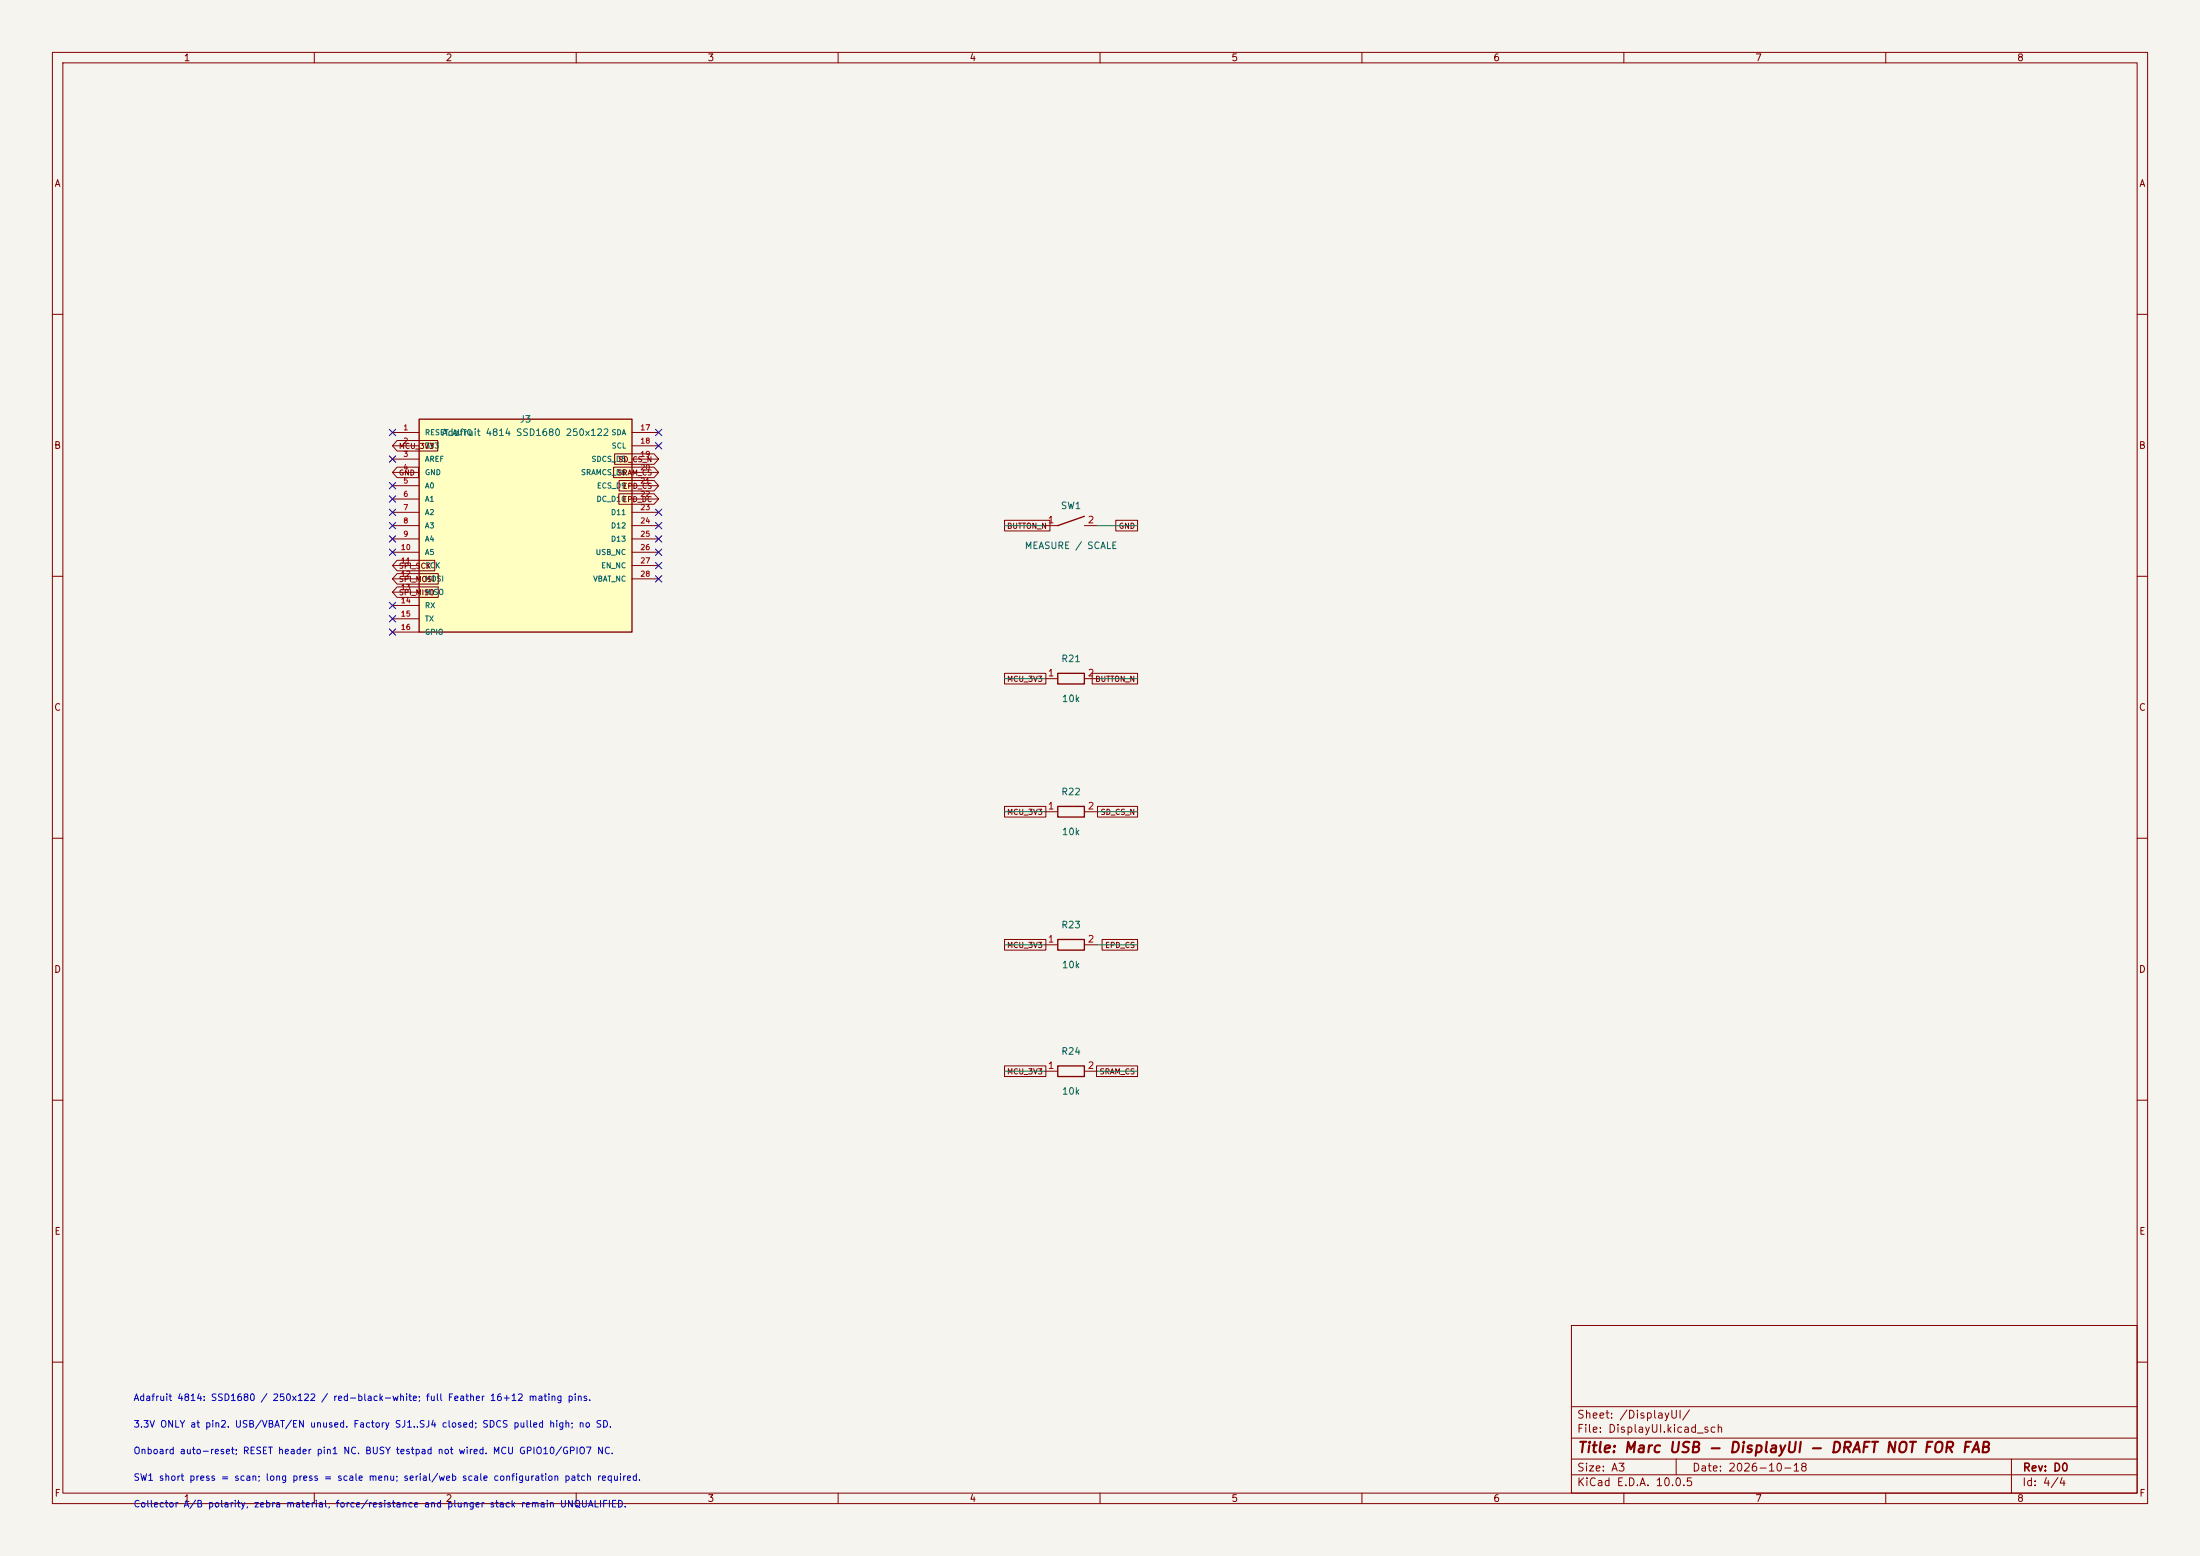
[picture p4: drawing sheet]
(kicad_sch
 (version 20260306)
 (generator "eeschema")
 (generator_version "10.0")
 (paper "A3")
 (title_block
  (title "Marc USB - DisplayUI - DRAFT NOT FOR FAB")
  (date "2026-10-18")
  (rev "D0"))
 (lib_symbols (symbol "Marc:MeasureSwitch" (pin_names (offset 0)) (exclude_from_sim no) (in_bom yes) (on_board yes) (in_pos_files yes) (duplicate_pin_numbers_are_jumpers no) (property "Reference" "SW" (at 0 3.81 0) (show_name no) (do_not_autoplace no) (effects (font (size 1.27 1.27)))) (property "Value" "MeasureSwitch" (at 0 -3.81 0) (show_name no) (do_not_autoplace no) (effects (font (size 1.27 1.27)))) (property "Footprint" "" (at 0 0 0) (show_name no) (do_not_autoplace no) (hide yes) (effects (font (size 1.27 1.27)))) (property "Datasheet" "" (at 0 0 0) (show_name no) (do_not_autoplace no) (hide yes) (effects (font (size 1.27 1.27)))) (property "Description" "" (at 0 0 0) (show_name no) (do_not_autoplace no) (hide yes) (effects (font (size 1.27 1.27)))) (symbol "MeasureSwitch_0_1" (polyline (pts (xy -2.54 0) (xy 2.54 1.778)) (stroke (width 0.254) (type default)) (fill (type none)))) (symbol "MeasureSwitch_1_1" (pin passive line (at -5.08 0 0) (length 2.54) (name "" (effects (font (size 1.27 1.27)))) (number "1" (effects (font (size 1.27 1.27))))) (pin passive line (at 5.08 0 180) (length 2.54) (name "" (effects (font (size 1.27 1.27)))) (number "2" (effects (font (size 1.27 1.27)))))) (embedded_fonts no)) (symbol "Marc:Resistor" (pin_names (offset 0)) (exclude_from_sim no) (in_bom yes) (on_board yes) (in_pos_files yes) (duplicate_pin_numbers_are_jumpers no) (property "Reference" "R" (at 0 3.81 0) (show_name no) (do_not_autoplace no) (effects (font (size 1.27 1.27)))) (property "Value" "Resistor" (at 0 -3.81 0) (show_name no) (do_not_autoplace no) (effects (font (size 1.27 1.27)))) (property "Footprint" "" (at 0 0 0) (show_name no) (do_not_autoplace no) (hide yes) (effects (font (size 1.27 1.27)))) (property "Datasheet" "" (at 0 0 0) (show_name no) (do_not_autoplace no) (hide yes) (effects (font (size 1.27 1.27)))) (property "Description" "" (at 0 0 0) (show_name no) (do_not_autoplace no) (hide yes) (effects (font (size 1.27 1.27)))) (symbol "Resistor_0_1" (rectangle (start -2.54 1.016) (end 2.54 -1.016) (stroke (width 0.254) (type default)) (fill (type none)))) (symbol "Resistor_1_1" (pin passive line (at -5.08 0 0) (length 2.54) (name "" (effects (font (size 1.27 1.27)))) (number "1" (effects (font (size 1.27 1.27))))) (pin passive line (at 5.08 0 180) (length 2.54) (name "" (effects (font (size 1.27 1.27)))) (number "2" (effects (font (size 1.27 1.27)))))) (embedded_fonts no)) (symbol "Marc:Adafruit_4814_FeatherWing" (pin_names (offset 1.016)) (in_bom yes) (on_board yes) (property "Reference" "J" (at 0 25.4 0) (effects (font (size 1 1)))) (property "Value" "Adafruit_4814_FeatherWing" (at 0 22.86 0) (effects (font (size 1 1)))) (property "Footprint" "Marc:Adafruit_4814_FeatherWing_Mating" (at 0 0 0) (effects (font (size 1 1)) (hide yes))) (property "Datasheet" "https://www.adafruit.com/product/4814" (at 0 0 0) (effects (font (size 1 1)) (hide yes))) (symbol "Adafruit_4814_FeatherWing_0_1" (rectangle (start -20.32 20.32) (end 20.32 -20.32) (stroke (width 0.254) (type default)) (fill (type background)))) (symbol "Adafruit_4814_FeatherWing_1_1" (pin passive line (at -25.4000 17.7800 0) (length 5.08) (name "RESET_AUTO" (effects (font (size 1 1)))) (number "1" (effects (font (size 1 1))))) (pin power_in line (at -25.4000 15.2400 0) (length 5.08) (name "3V3" (effects (font (size 1 1)))) (number "2" (effects (font (size 1 1))))) (pin passive line (at -25.4000 12.7000 0) (length 5.08) (name "AREF" (effects (font (size 1 1)))) (number "3" (effects (font (size 1 1))))) (pin power_in line (at -25.4000 10.1600 0) (length 5.08) (name "GND" (effects (font (size 1 1)))) (number "4" (effects (font (size 1 1))))) (pin passive line (at -25.4000 7.6200 0) (length 5.08) (name "A0" (effects (font (size 1 1)))) (number "5" (effects (font (size 1 1))))) (pin passive line (at -25.4000 5.0800 0) (length 5.08) (name "A1" (effects (font (size 1 1)))) (number "6" (effects (font (size 1 1))))) (pin passive line (at -25.4000 2.5400 0) (length 5.08) (name "A2" (effects (font (size 1 1)))) (number "7" (effects (font (size 1 1))))) (pin passive line (at -25.4000 0.0000 0) (length 5.08) (name "A3" (effects (font (size 1 1)))) (number "8" (effects (font (size 1 1))))) (pin passive line (at -25.4000 -2.5400 0) (length 5.08) (name "A4" (effects (font (size 1 1)))) (number "9" (effects (font (size 1 1))))) (pin passive line (at -25.4000 -5.0800 0) (length 5.08) (name "A5" (effects (font (size 1 1)))) (number "10" (effects (font (size 1 1))))) (pin input line (at -25.4000 -7.6200 0) (length 5.08) (name "SCK" (effects (font (size 1 1)))) (number "11" (effects (font (size 1 1))))) (pin input line (at -25.4000 -10.1600 0) (length 5.08) (name "MOSI" (effects (font (size 1 1)))) (number "12" (effects (font (size 1 1))))) (pin output line (at -25.4000 -12.7000 0) (length 5.08) (name "MISO" (effects (font (size 1 1)))) (number "13" (effects (font (size 1 1))))) (pin passive line (at -25.4000 -15.2400 0) (length 5.08) (name "RX" (effects (font (size 1 1)))) (number "14" (effects (font (size 1 1))))) (pin passive line (at -25.4000 -17.7800 0) (length 5.08) (name "TX" (effects (font (size 1 1)))) (number "15" (effects (font (size 1 1))))) (pin passive line (at -25.4000 -20.3200 0) (length 5.08) (name "GPIO" (effects (font (size 1 1)))) (number "16" (effects (font (size 1 1))))) (pin passive line (at 25.4000 17.7800 180) (length 5.08) (name "SDA" (effects (font (size 1 1)))) (number "17" (effects (font (size 1 1))))) (pin passive line (at 25.4000 15.2400 180) (length 5.08) (name "SCL" (effects (font (size 1 1)))) (number "18" (effects (font (size 1 1))))) (pin input line (at 25.4000 12.7000 180) (length 5.08) (name "SDCS_D5" (effects (font (size 1 1)))) (number "19" (effects (font (size 1 1))))) (pin input line (at 25.4000 10.1600 180) (length 5.08) (name "SRAMCS_D6" (effects (font (size 1 1)))) (number "20" (effects (font (size 1 1))))) (pin input line (at 25.4000 7.6200 180) (length 5.08) (name "ECS_D9" (effects (font (size 1 1)))) (number "21" (effects (font (size 1 1))))) (pin input line (at 25.4000 5.0800 180) (length 5.08) (name "DC_D10" (effects (font (size 1 1)))) (number "22" (effects (font (size 1 1))))) (pin passive line (at 25.4000 2.5400 180) (length 5.08) (name "D11" (effects (font (size 1 1)))) (number "23" (effects (font (size 1 1))))) (pin passive line (at 25.4000 0.0000 180) (length 5.08) (name "D12" (effects (font (size 1 1)))) (number "24" (effects (font (size 1 1))))) (pin passive line (at 25.4000 -2.5400 180) (length 5.08) (name "D13" (effects (font (size 1 1)))) (number "25" (effects (font (size 1 1))))) (pin passive line (at 25.4000 -5.0800 180) (length 5.08) (name "USB_NC" (effects (font (size 1 1)))) (number "26" (effects (font (size 1 1))))) (pin passive line (at 25.4000 -7.6200 180) (length 5.08) (name "EN_NC" (effects (font (size 1 1)))) (number "27" (effects (font (size 1 1))))) (pin passive line (at 25.4000 -10.1600 180) (length 5.08) (name "VBAT_NC" (effects (font (size 1 1)))) (number "28" (effects (font (size 1 1))))))))
 (text "Adafruit 4814: SSD1680 / 250x122 / red-black-white; full Feather 16+12 mating pins." (exclude_from_sim no) (at 25.4 267 0) (effects (font (size 1.27 1.27)) (justify left)))
 (text "3.3V ONLY at pin2. USB/VBAT/EN unused. Factory SJ1..SJ4 closed; SDCS pulled high; no SD." (exclude_from_sim no) (at 25.4 272.08 0) (effects (font (size 1.27 1.27)) (justify left)))
 (text "Collector A/B polarity, zebra material, force/resistance and plunger stack remain UNQUALIFIED."
  (exclude_from_sim no)
  (at 25.4 287.32 0)
  (effects (font (size 1.27 1.27)) (justify left)))
 (text "Onboard auto-reset; RESET header pin1 NC. BUSY testpad not wired. MCU GPIO10/GPIO7 NC." (exclude_from_sim no) (at 25.4 277.16 0) (effects (font (size 1.27 1.27)) (justify left)))
 (text "SW1 short press = scan; long press = scale menu; serial/web scale configuration patch required."
  (exclude_from_sim no)
  (at 25.4 282.24 0)
  (effects (font (size 1.27 1.27)) (justify left)))
 
 
 (wire
  (pts (xy 209.55 180.34) (xy 217.17 180.34))
  (stroke (width 0) (type default)))
 
 
 (wire
  (pts (xy 209.55 100.33) (xy 217.17 100.33))
  (stroke (width 0) (type default)))
 (wire
  (pts (xy 199.39 154.94) (xy 191.77 154.94))
  (stroke (width 0) (type default)))
 (wire
  (pts (xy 199.39 129.54) (xy 191.77 129.54))
  (stroke (width 0) (type default)))
 
 (wire
  (pts (xy 199.39 204.47) (xy 191.77 204.47))
  (stroke (width 0) (type default)))
 (wire
  (pts (xy 199.39 180.34) (xy 191.77 180.34))
  (stroke (width 0) (type default)))
 
 
 
 (wire
  (pts (xy 209.55 129.54) (xy 217.17 129.54))
  (stroke (width 0) (type default)))
 
 
 
 
 (wire
  (pts (xy 199.39 100.33) (xy 191.77 100.33))
  (stroke (width 0) (type default)))
 
 (wire
  (pts (xy 209.55 154.94) (xy 217.17 154.94))
  (stroke (width 0) (type default)))
 (wire
  (pts (xy 209.55 204.47) (xy 217.17 204.47))
  (stroke (width 0) (type default)))
 (global_label "MCU_3V3"
  (shape passive)
  (at 191.77 129.54 0)
  (effects (font (size 1.016 1.016)) (justify left))
  (property "Intersheetrefs" "${INTERSHEET_REFS}" (at 191.77 129.54 0) (hide yes) (show_name no) (do_not_autoplace no) (effects (font (size 1.016 1.016)))))
 (global_label "SD_CS_N"
  (shape passive)
  (at 217.17 154.94 180)
  (effects (font (size 1.016 1.016)) (justify right))
  (property "Intersheetrefs" "${INTERSHEET_REFS}" (at 217.17 154.94 180) (hide yes) (show_name no) (do_not_autoplace no) (effects (font (size 1.016 1.016)))))
 
 
 (global_label "EPD_CS"
  (shape passive)
  (at 217.17 180.34 180)
  (effects (font (size 1.016 1.016)) (justify right))
  (property "Intersheetrefs" "${INTERSHEET_REFS}" (at 217.17 180.34 180) (hide yes) (show_name no) (do_not_autoplace no) (effects (font (size 1.016 1.016)))))
 
 
 (global_label "MCU_3V3"
  (shape passive)
  (at 191.77 204.47 0)
  (effects (font (size 1.016 1.016)) (justify left))
  (property "Intersheetrefs" "${INTERSHEET_REFS}" (at 191.77 204.47 0) (hide yes) (show_name no) (do_not_autoplace no) (effects (font (size 1.016 1.016)))))
 (global_label "BUTTON_N"
  (shape passive)
  (at 217.17 129.54 180)
  (effects (font (size 1.016 1.016)) (justify right))
  (property "Intersheetrefs" "${INTERSHEET_REFS}" (at 217.17 129.54 180) (hide yes) (show_name no) (do_not_autoplace no) (effects (font (size 1.016 1.016)))))
 
 
 (global_label "BUTTON_N"
  (shape passive)
  (at 191.77 100.33 0)
  (effects (font (size 1.016 1.016)) (justify left))
  (property "Intersheetrefs" "${INTERSHEET_REFS}" (at 191.77 100.33 0) (hide yes) (show_name no) (do_not_autoplace no) (effects (font (size 1.016 1.016)))))
 (global_label "MCU_3V3"
  (shape passive)
  (at 191.77 154.94 0)
  (effects (font (size 1.016 1.016)) (justify left))
  (property "Intersheetrefs" "${INTERSHEET_REFS}" (at 191.77 154.94 0) (hide yes) (show_name no) (do_not_autoplace no) (effects (font (size 1.016 1.016)))))
 
 
 
 
 
 (global_label "SRAM_CS"
  (shape passive)
  (at 217.17 204.47 180)
  (effects (font (size 1.016 1.016)) (justify right))
  (property "Intersheetrefs" "${INTERSHEET_REFS}" (at 217.17 204.47 180) (hide yes) (show_name no) (do_not_autoplace no) (effects (font (size 1.016 1.016)))))
 (global_label "GND"
  (shape passive)
  (at 217.17 100.33 180)
  (effects (font (size 1.016 1.016)) (justify right))
  (property "Intersheetrefs" "${INTERSHEET_REFS}" (at 217.17 100.33 180) (hide yes) (show_name no) (do_not_autoplace no) (effects (font (size 1.016 1.016)))))
 (global_label "MCU_3V3"
  (shape passive)
  (at 191.77 180.34 0)
  (effects (font (size 1.016 1.016)) (justify left))
  (property "Intersheetrefs" "${INTERSHEET_REFS}" (at 191.77 180.34 0) (hide yes) (show_name no) (do_not_autoplace no) (effects (font (size 1.016 1.016)))))
 (symbol
  (lib_id "Marc:Resistor")
  (at 204.47 180.34 0)
  (unit 1)
  (body_style 1)
  (exclude_from_sim no)
  (in_bom yes)
  (on_board yes)
  (in_pos_files yes)
  (dnp no)
  (property "Reference" "R23" (at 204.47 176.53 0) (show_name no) (do_not_autoplace no) (effects (font (size 1.27 1.27))))
  (property "Value" "10k" (at 204.47 184.15 0) (show_name no) (do_not_autoplace no) (effects (font (size 1.27 1.27))))
  (property "Footprint" "Resistor_SMD:R_0603_1608Metric" (at 204.47 180.34 0) (hide yes) (show_name no) (do_not_autoplace no) (effects (font (size 1.27 1.27))))
  (property "Datasheet" "" (at 204.47 180.34 0) (hide yes) (show_name no) (do_not_autoplace no) (effects (font (size 1.27 1.27))))
  (property "Description" "" (at 204.47 180.34 0) (show_name no) (do_not_autoplace no) (effects (font (size 1.27 1.27))))
  (property "MPN" "" (at 204.47 180.34 0) (hide yes) (show_name no) (do_not_autoplace no) (effects (font (size 1.27 1.27))))
  (property "Assembly" "JLC候選／未核庫存" (at 204.47 180.34 0) (hide yes) (show_name no) (do_not_autoplace no) (effects (font (size 1.27 1.27))))
  (property "Qualification" "未核定，不可下單" (at 204.47 180.34 0) (hide yes) (show_name no) (do_not_autoplace no) (effects (font (size 1.27 1.27))))
  (pin "1")
  (pin "2"))
 (symbol
  (lib_id "Marc:Resistor")
  (at 204.47 154.94 0)
  (unit 1)
  (body_style 1)
  (exclude_from_sim no)
  (in_bom yes)
  (on_board yes)
  (in_pos_files yes)
  (dnp no)
  (property "Reference" "R22" (at 204.47 151.13 0) (show_name no) (do_not_autoplace no) (effects (font (size 1.27 1.27))))
  (property "Value" "10k" (at 204.47 158.75 0) (show_name no) (do_not_autoplace no) (effects (font (size 1.27 1.27))))
  (property "Footprint" "Resistor_SMD:R_0603_1608Metric" (at 204.47 154.94 0) (hide yes) (show_name no) (do_not_autoplace no) (effects (font (size 1.27 1.27))))
  (property "Datasheet" "" (at 204.47 154.94 0) (hide yes) (show_name no) (do_not_autoplace no) (effects (font (size 1.27 1.27))))
  (property "Description" "" (at 204.47 154.94 0) (show_name no) (do_not_autoplace no) (effects (font (size 1.27 1.27))))
  (property "MPN" "" (at 204.47 154.94 0) (hide yes) (show_name no) (do_not_autoplace no) (effects (font (size 1.27 1.27))))
  (property "Assembly" "JLC候選／未核庫存" (at 204.47 154.94 0) (hide yes) (show_name no) (do_not_autoplace no) (effects (font (size 1.27 1.27))))
  (property "Qualification" "未核定，不可下單" (at 204.47 154.94 0) (hide yes) (show_name no) (do_not_autoplace no) (effects (font (size 1.27 1.27))))
  (pin "1")
  (pin "2"))
 (symbol
  (lib_id "Marc:Resistor")
  (at 204.47 129.54 0)
  (unit 1)
  (body_style 1)
  (exclude_from_sim no)
  (in_bom yes)
  (on_board yes)
  (in_pos_files yes)
  (dnp no)
  (property "Reference" "R21" (at 204.47 125.73 0) (show_name no) (do_not_autoplace no) (effects (font (size 1.27 1.27))))
  (property "Value" "10k" (at 204.47 133.35 0) (show_name no) (do_not_autoplace no) (effects (font (size 1.27 1.27))))
  (property "Footprint" "Resistor_SMD:R_0603_1608Metric" (at 204.47 129.54 0) (hide yes) (show_name no) (do_not_autoplace no) (effects (font (size 1.27 1.27))))
  (property "Datasheet" "" (at 204.47 129.54 0) (hide yes) (show_name no) (do_not_autoplace no) (effects (font (size 1.27 1.27))))
  (property "Description" "" (at 204.47 129.54 0) (show_name no) (do_not_autoplace no) (effects (font (size 1.27 1.27))))
  (property "MPN" "" (at 204.47 129.54 0) (hide yes) (show_name no) (do_not_autoplace no) (effects (font (size 1.27 1.27))))
  (property "Assembly" "JLC候選／未核庫存" (at 204.47 129.54 0) (hide yes) (show_name no) (do_not_autoplace no) (effects (font (size 1.27 1.27))))
  (property "Qualification" "未核定，不可下單" (at 204.47 129.54 0) (hide yes) (show_name no) (do_not_autoplace no) (effects (font (size 1.27 1.27))))
  (pin "1")
  (pin "2"))
 (symbol
  (lib_id "Marc:MeasureSwitch")
  (at 204.47 100.33 0)
  (unit 1)
  (body_style 1)
  (exclude_from_sim no)
  (in_bom yes)
  (on_board yes)
  (in_pos_files yes)
  (dnp no)
  (property "Reference" "SW1" (at 204.47 96.52 0) (show_name no) (do_not_autoplace no) (effects (font (size 1.27 1.27))))
  (property "Value" "MEASURE / SCALE" (at 204.47 104.14 0) (show_name no) (do_not_autoplace no) (effects (font (size 1.27 1.27))))
  (property "Footprint" "Button_Switch_SMD:SW_SPST_TL3342" (at 204.47 100.33 0) (hide yes) (show_name no) (do_not_autoplace no) (effects (font (size 1.27 1.27))))
  (property "Datasheet" "" (at 204.47 100.33 0) (hide yes) (show_name no) (do_not_autoplace no) (effects (font (size 1.27 1.27))))
  (property "Description" "" (at 204.47 100.33 0) (show_name no) (do_not_autoplace no) (effects (font (size 1.27 1.27))))
  (property "MPN" "TL3342候選" (at 204.47 100.33 0) (hide yes) (show_name no) (do_not_autoplace no) (effects (font (size 1.27 1.27))))
  (property "Assembly" "JLC候選／未核庫存" (at 204.47 100.33 0) (hide yes) (show_name no) (do_not_autoplace no) (effects (font (size 1.27 1.27))))
  (property "Qualification" "柱塞行程／高度待核" (at 204.47 100.33 0) (hide yes) (show_name no) (do_not_autoplace no) (effects (font (size 1.27 1.27))))
  (pin "1")
  (pin "2"))
 (symbol
  (lib_id "Marc:Resistor")
  (at 204.47 204.47 0)
  (unit 1)
  (body_style 1)
  (exclude_from_sim no)
  (in_bom yes)
  (on_board yes)
  (in_pos_files yes)
  (dnp no)
  (property "Reference" "R24" (at 204.47 200.66 0) (show_name no) (do_not_autoplace no) (effects (font (size 1.27 1.27))))
  (property "Value" "10k" (at 204.47 208.28 0) (show_name no) (do_not_autoplace no) (effects (font (size 1.27 1.27))))
  (property "Footprint" "Resistor_SMD:R_0603_1608Metric" (at 204.47 204.47 0) (hide yes) (show_name no) (do_not_autoplace no) (effects (font (size 1.27 1.27))))
  (property "Datasheet" "" (at 204.47 204.47 0) (hide yes) (show_name no) (do_not_autoplace no) (effects (font (size 1.27 1.27))))
  (property "Description" "" (at 204.47 204.47 0) (show_name no) (do_not_autoplace no) (effects (font (size 1.27 1.27))))
  (property "MPN" "" (at 204.47 204.47 0) (hide yes) (show_name no) (do_not_autoplace no) (effects (font (size 1.27 1.27))))
  (property "Assembly" "JLC候選／未核庫存" (at 204.47 204.47 0) (hide yes) (show_name no) (do_not_autoplace no) (effects (font (size 1.27 1.27))))
  (property "Qualification" "未核定，不可下單" (at 204.47 204.47 0) (hide yes) (show_name no) (do_not_autoplace no) (effects (font (size 1.27 1.27))))
  (pin "1")
  (pin "2"))
 (symbol (lib_id "Marc:Adafruit_4814_FeatherWing") (at 100.33 100.33 0) (unit 1) (body_style 1) (exclude_from_sim no) (in_bom yes) (on_board yes) (in_pos_files yes) (dnp no) (property "Reference" "J3" (at 100.33 80.01 0) (show_name no) (do_not_autoplace no) (effects (font (size 1.27 1.27)))) (property "Value" "Adafruit 4814 SSD1680 250x122" (at 100.33 82.55 0) (show_name no) (do_not_autoplace no) (effects (font (size 1.27 1.27)))) (property "Footprint" "Marc:Adafruit_4814_FeatherWing_Mating" (at 100.33 100.33 0) (hide yes) (show_name no) (do_not_autoplace no) (effects (font (size 1.27 1.27)))) (property "Datasheet" "https://www.adafruit.com/product/4814" (at 100.33 100.33 0) (hide yes) (show_name no) (do_not_autoplace no) (effects (font (size 1.27 1.27)))) (property "Description" "" (at 100.33 100.33 0) (show_name no) (do_not_autoplace no) (effects (font (size 1.27 1.27)))) (property "MPN" "4814" (at 100.33 100.33 0) (hide yes) (show_name no) (do_not_autoplace no) (effects (font (size 1.27 1.27)))) (property "Assembly" "Male 1x16 + 1x12 headers mating factory INNER socket rows; stack height UNVERIFIED" (at 100.33 100.33 0) (hide yes) (show_name no) (do_not_autoplace no) (effects (font (size 1.27 1.27)))) (property "Qualification" "4814 SSD1680; common CAD outline; physical revision and mating Z UNVERIFIED" (at 100.33 100.33 0) (hide yes) (show_name no) (do_not_autoplace no) (effects (font (size 1.27 1.27)))) (pin "1") (pin "2") (pin "3") (pin "4") (pin "5") (pin "6") (pin "7") (pin "8") (pin "9") (pin "10") (pin "11") (pin "12") (pin "13") (pin "14") (pin "15") (pin "16") (pin "17") (pin "18") (pin "19") (pin "20") (pin "21") (pin "22") (pin "23") (pin "24") (pin "25") (pin "26") (pin "27") (pin "28"))

(no_connect (at 74.9300 82.5500))
(global_label "MCU_3V3" (shape input) (at 74.9300 85.0900 0) (effects (font (size 1.0 1.0)) (justify left)))
(no_connect (at 74.9300 87.6300))
(global_label "GND" (shape input) (at 74.9300 90.1700 0) (effects (font (size 1.0 1.0)) (justify left)))
(no_connect (at 74.9300 92.7100))
(no_connect (at 74.9300 95.2500))
(no_connect (at 74.9300 97.7900))
(no_connect (at 74.9300 100.3300))
(no_connect (at 74.9300 102.8700))
(no_connect (at 74.9300 105.4100))
(global_label "SPI_SCK" (shape input) (at 74.9300 107.9500 0) (effects (font (size 1.0 1.0)) (justify left)))
(global_label "SPI_MOSI" (shape input) (at 74.9300 110.4900 0) (effects (font (size 1.0 1.0)) (justify left)))
(global_label "SPI_MISO" (shape input) (at 74.9300 113.0300 0) (effects (font (size 1.0 1.0)) (justify left)))
(no_connect (at 74.9300 115.5700))
(no_connect (at 74.9300 118.1100))
(no_connect (at 74.9300 120.6500))
(no_connect (at 125.7300 82.5500))
(no_connect (at 125.7300 85.0900))
(global_label "SD_CS_N" (shape input) (at 125.7300 87.6300 180) (effects (font (size 1.0 1.0)) (justify right)))
(global_label "SRAM_CS" (shape input) (at 125.7300 90.1700 180) (effects (font (size 1.0 1.0)) (justify right)))
(global_label "EPD_CS" (shape input) (at 125.7300 92.7100 180) (effects (font (size 1.0 1.0)) (justify right)))
(global_label "EPD_DC" (shape input) (at 125.7300 95.2500 180) (effects (font (size 1.0 1.0)) (justify right)))
(no_connect (at 125.7300 97.7900))
(no_connect (at 125.7300 100.3300))
(no_connect (at 125.7300 102.8700))
(no_connect (at 125.7300 105.4100))
(no_connect (at 125.7300 107.9500))
(no_connect (at 125.7300 110.4900)))
